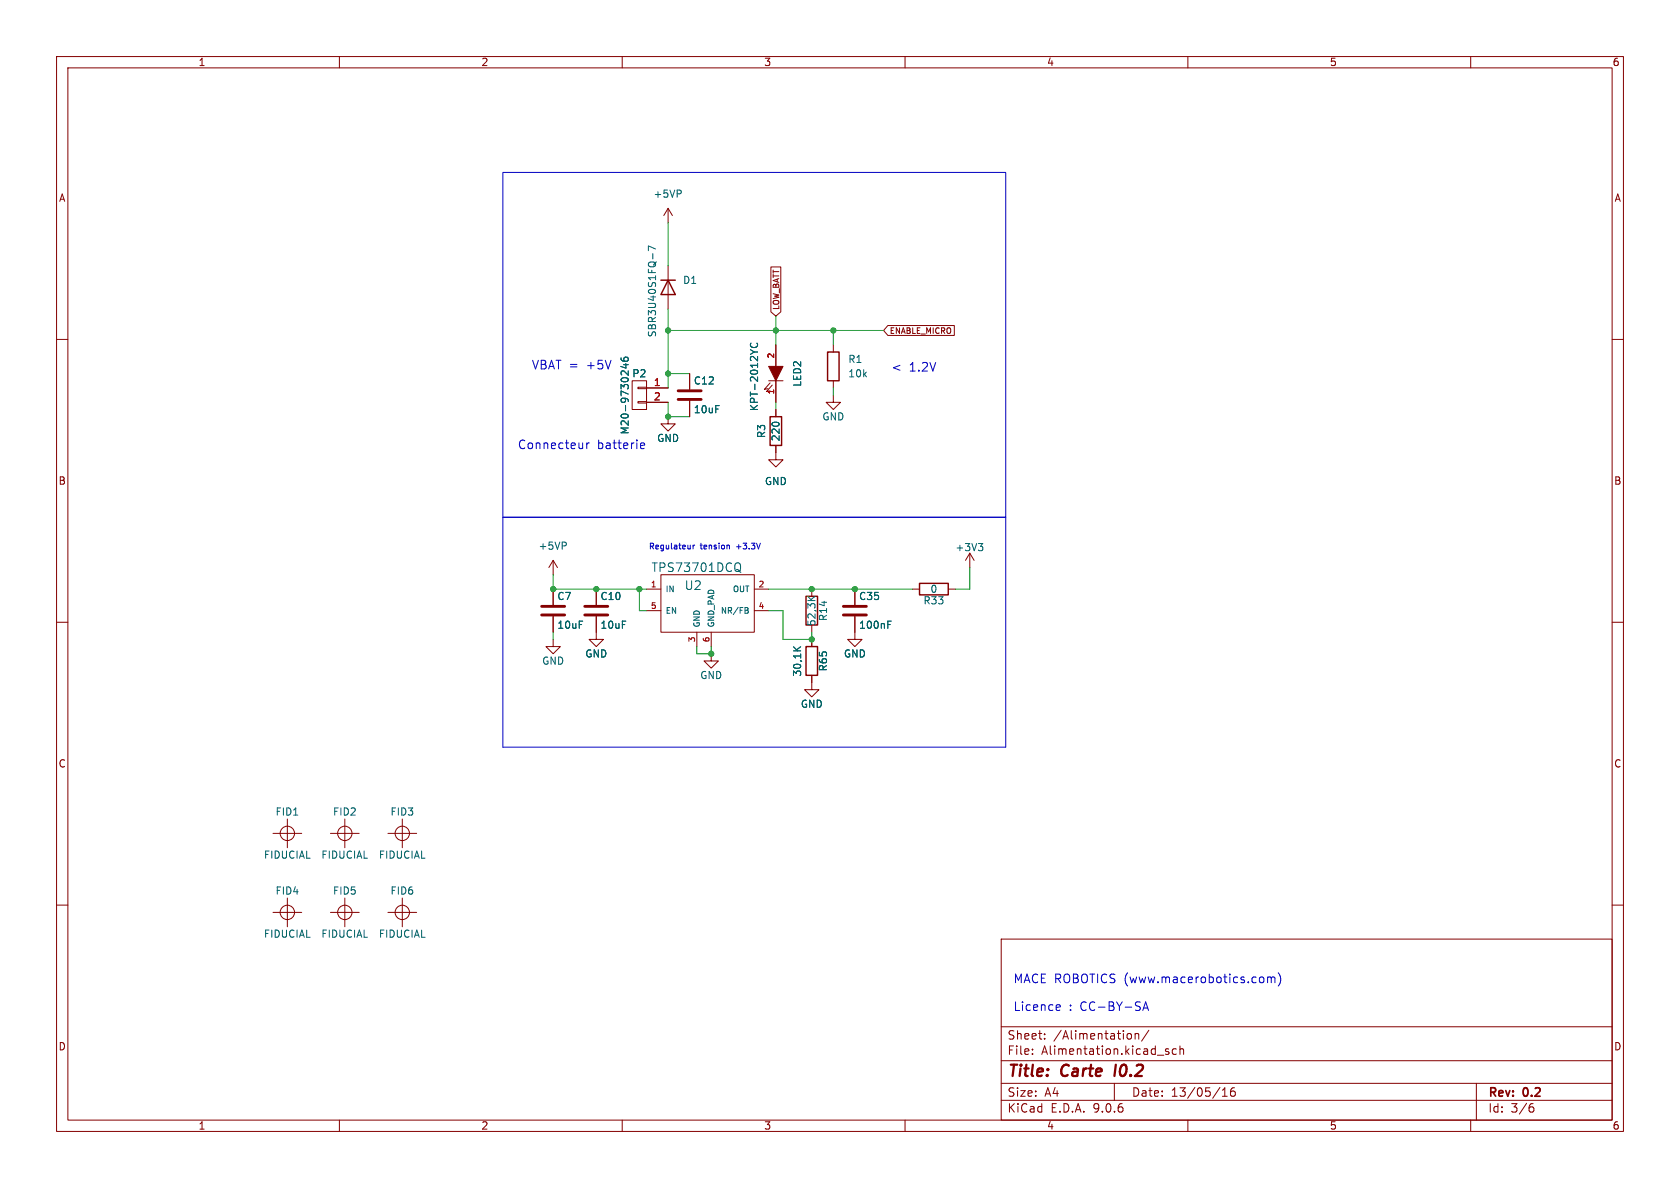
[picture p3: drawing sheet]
<svg xmlns="http://www.w3.org/2000/svg" width="297mm" height="210mm" viewBox="0 0 297 210" stroke-linecap="round" stroke-linejoin="round" font-family="sans-serif">
<g fill="none" stroke="#840000" stroke-width=".18">
<path d="M10 10h277v190h-277zM12 12h273v186h-273zM60 10v2M110 10v2M160 10v2M210 10v2M260 10v2M118.1 36.8v2.6M118.1 36.8l-.8 1.3M118.1 36.8l.8 1.3M118.1 47v7.6M136.3 47.2h1.7v7.9l-.8 .8-.9-.8z"/>
<path d="M157 57.5h11.7v1.8h-11.7l-.8-.9zM10 60h2M111.8 67.3h2.5v5.1h-2.5zM112.8 68.5h1.5v.2h-1.5zM112.8 71h1.5v.2h-1.5zM114.3 68.6h3.8M114.3 71.1h3.8M118.1 73.7v1.2h1.3l-1.3 1.3-1.3-1.3h1.3M121.9 66v2.8M121.9 70.9v2.8M135.9 67.3h2.5M136.1 67.7l-1 1.1 .7-.1"/>
<path d="M136.5 68.1l-1 1.1 .6-.1M137.2 78.7v2.6h1.2l-1.2 1.3-1.3-1.3h1.3M137.2 61v3.8M137.2 67.3v3.8M137.2 72.4v1.3M147.3 69.9v1.2h1.3l-1.3 1.3-1.3-1.3h1.3M147.3 61v1.2M147.3 67.3v1.3M285 60h2M97.8 99.1v2.5M97.8 99.1l-.8 1.2M97.8 99.1l.8 1.2"/>
<path d="M171.4 97.8l-.7 1.3M171.4 97.8l.8 1.3M171.4 97.8v2.5M10 110h2M97.8 113v1.3h1.3l-1.3 1.3-1.3-1.3h1.3M97.8 104.1v2.8M97.8 109v2.8M105.4 109v4h1.3l-1.3 1.3-1.3-1.3h1.3M105.4 104.1v2.8M114.3 104.1h2.5M114.3 108h2.5M116.8 101.6h16.5v10.2h-16.5z"/>
<path d="M123.2 111.8v2.5M125.7 115.6v1.2h1.3l-1.3 1.3-1.2-1.3h1.2M125.7 111.8v2.5M133.3 104.1h2.6M133.3 108h2.6M143.5 119.4v2.5h1.3l-1.3 1.3-1.3-1.3h1.3M143.5 104.1v1.3M143.5 110.5v1.3M143.5 113v1.3M151.1 109v4h1.3l-1.3 1.3-1.2-1.3h1.2M151.1 104.1v2.8M161.3 104.1h1.3"/>
<path d="M167.6 104.1h1.3M285 110h2M48.3 147.3h5M50.8 144.8v5.1M50.8 158.8v5M58.4 147.3h5.1M61 144.8v5.1M61 158.8v5M68.6 147.3h5.1M71.1 144.8v5.1M71.1 158.8v5M10 160h2"/>
<path d="M48.3 161.3h5M58.4 161.3h5.1M68.6 161.3h5.1M177 166h108v32h-108zM285 160h2M60 198v2M110 198v2M160 198v2M177 194.5h108M177 191.5h108M177 187.5h108M177 181.5h108"/>
<path d="M182.5 186.3v.1M182.5 185.5v.1M184.7 183.6v.1M184.7 182.8v.1M197 191.5v3M199.5 182.7l.4 .1 .1 .2v.6l-.5 .1M200.7 182.8l.2-.1 .3 .1 .1 .9M200.7 182.7v1M203.1 182.1l-1.3 2M206 185.7l.7 .4-.2 .3-.5-.1M206.6 185.5l-.4-.1-.2 .2M208 185.5l-.5-.1-.3 .3v.4l.2 .2h.6"/>
<path d="M208.6 185.5l.2-.1 .4 .1v.9M208.6 184.9v1.5M210 198v2M216.1 193.8h.9M216.1 192.7l.4-.4v1.5M218.2 192.3a.59 .59 0 0 0-.7 .6v.6l.2 .2 .4 .1 .2-.1 .1-.5-.2-.3h-.4l-.3 .3M260 198v2M261 191.5v6.5M270.6 195.7h.4l.2 .3-.1 .5-.5 .1M271 195.1l-.4 .1"/>
<circle cx="50.8" cy="147.3" r="1.27"/>
<circle cx="61" cy="147.3" r="1.27"/>
<circle cx="71.1" cy="147.3" r="1.27"/>
<circle cx="50.8" cy="161.3" r="1.27"/>
<circle cx="61" cy="161.3" r="1.27"/>
<circle cx="71.1" cy="161.3" r="1.27"/>
</g>
<path d="M197.3 188.2l-.3 2" fill="none" stroke="#840000" stroke-width=".4"/>
<path d="M116.8 49.5h2.6M118.1 49.5l1.3 2.6h-2.6zM136.1 73.7h2.1v5h-2.1zM146.3 62.2h2v5.1h-2zM142.5 114.3h2v5.1h-2zM142.5 105.4h2v5.1h-2zM162.6 103.1h5v2.1h-5z" fill="none" stroke="#840000" stroke-width=".25"/>
<g fill="none" stroke="#006464" stroke-width=".18">
<path d="M120.3 33.7l.1 .1-.1 .4M115.4 44.8v1M115.9 44l-1.3-.5v.8M109.8 63.3l.1 .3a.86 .86 0 0 0 1.2 0l-.2-.4-.4-.1-.2 .3v.2l.2 .3M110.2 64.5h.9M110.6 64.3v.8l-.9-.3M132.7 61.8l.6 .4M132.8 60.7a.6 .6 0 0 0 .4 .8 .6 .6 0 0 0 .7-.6l-.1-.2M100 95.9l.1 .2-.1 .3M130.3 99.5a.51 .51 0 0 1 .6 .5v.5a.51 .51 0 0 1-.6 .5M173 96.1h.7l-.4 .5M173.5 96.6l.2 .2v.3l-.2 .3"/>
<path d="M130.5 100.7l.5 .5M131.7 107.4l.5 .1v.2l-.1 .2M131.7 107.9h.4M132.1 107.9l.2 .2-.1 .2-.5 .1M140.3 114.3l.7 .8M141.5 114.3l-.7 .6M142.8 105.4l.7 .8M144.1 105.4l-.7 .6M157 110.4h.4M157 109.8h.6"/>
</g>
<path d="M119.9 69.1h4.1M119.9 70.6h4.1M95.8 107.2h4M95.8 108.7h4M103.4 107.2h4M103.4 108.7h4M149.1 107.2h4.1M149.1 108.7h4.1" fill="none" stroke="#840000" stroke-width=".51"/>
<path d="M135.9 64.8h2.5l-1.2 2.5z" fill="#840000" stroke="#840000" stroke-width=".18"/>
<g fill="none" stroke="#0000c2" stroke-width=".18">
<path d="M88.9 30.5h88.9v60.9h-88.9zM103.7 78.3v1M104.2 78.3l-.3 .1-.2 .2M113.2 78.5l.3-.2h.2l.3 .2v.2l-.8 .1M113.2 79.1l.3 .2 .4-.1M88.9 91.4h88.9v40.7h-88.9zM122 96.4v.6M122 96.9v.1M122.5 96.4v.6M122.8 96.4l-.3 .2M128.7 96.4l.3 .1v.5M186.9 177.6l.5 .1v.3l-.7 .1"/>
<path d="M187.4 178.6h-.5M202 178.6l.5-1.5 .5 1.5M202.2 178.2h.7M223.1 172.7l.3 .3v.4l-.3 .3M224.1 172.8l.4-.1 .2 .2M224.1 172.7v1M224.7 172.9l.3-.2 .3 .1 .1 .9M224.7 172.9v.8M226 172a1.75 1.75 0 0 1 0 2.3"/>
</g>
<g fill="none" stroke="#009600" stroke-width=".18">
<path d="M118.1 39.4v7.6M118.1 54.6v14M118.1 58.4h38.1M137.2 55.9v5.1M147.3 58.4v2.6M118.1 71.1v2.6h3.8M118.1 66h3.8M137.2 71.1v1.3M147.3 68.6v1.3M97.8 101.6v2.5h16.5M97.8 111.8v1.2M113 104.1v3.9h1.3"/>
<path d="M123.2 114.3v1.3h2.5v-1.3M135.9 104.1h25.4M135.9 108h2.5v5h5.1v-1.2M171.4 100.3v3.8h-2.5"/>
</g>
<g fill="#009600" stroke="#009600" stroke-width=".18">
<circle cx="118.1" cy="58.4" r=".46"/>
<circle cx="147.3" cy="58.4" r=".46"/>
<circle cx="137.2" cy="58.4" r=".46"/>
<circle cx="151.1" cy="104.1" r=".46"/>
<circle cx="118.1" cy="73.7" r=".46"/>
<circle cx="118.1" cy="66" r=".46"/>
<circle cx="113" cy="104.1" r=".46"/>
<circle cx="105.4" cy="104.1" r=".46"/>
<circle cx="97.8" cy="104.1" r=".46"/>
<circle cx="143.5" cy="104.1" r=".46"/>
<circle cx="143.5" cy="113" r=".46"/>
<circle cx="125.7" cy="115.6" r=".46"/>
</g>
<g font-size="2.8" fill="#840000">
<text x="178" y="190.9">Title:</text>
<text x="187.7" y="190.9">Carte</text>
<text x="197.9" y="190.9">I0.2</text>
</g>
<g font-size="2.1" fill="#0000c2">
<text x="93.9" y="65.5">VBAT =</text>
<text x="103.8" y="65.5">+5V</text>
<text x="157.5" y="65.8">&lt;</text>
<text x="160.7" y="65.8">1.2V</text>
<text x="91.4" y="79.5">Connecteur</text>
<text x="105.5" y="79.5">batterie</text>
<text x="179.1" y="173.9">MACE ROBOTICS (www.macerobotics.com)</text>
<text x="179.1" y="178.8">Licence</text>
<text x="188.9" y="178.8">: CC-BY-SA</text>
</g>
<g font-size="2.1" fill="#006464">
<text x="115.1" y="101.3">TPS73701DCQ</text>
<text x="121" y="104.5">U2</text>
</g>
<g font-size="2.1" fill="#840000">
<text x="178" y="184">Sheet:</text>
<text x="186.2" y="184">/Alimentation/</text>
<text x="178" y="186.7">File:</text>
<text x="184.1" y="186.7">Alimentation.kicad_sch</text>
<text x="178" y="196.9">KiCad</text>
<text x="178" y="194.1">Size:</text>
<text x="184.7" y="194.1">A4</text>
<text x="185.7" y="196.9">E.D.A.</text>
<text x="193.3" y="196.9">9.0.6</text>
<text x="200" y="194.1">Date:</text>
<text x="207" y="194.1">13/05/16</text>
<text x="263" y="194.3">Rev:</text>
<text x="263" y="196.9">Id:</text>
<text x="267.1" y="196.9">3/6</text>
<text x="269.4" y="194.3">0.2</text>
</g>
<g font-size="1.8" fill="#840000">
<text x="35" y="11.9">1</text>
<text x="85" y="11.9">2</text>
<text x="135" y="11.9">3</text>
<text x="185" y="11.9">4</text>
<text x="235" y="11.9">5</text>
<text x="285" y="11.9">6</text>
<text x="10.3" y="35.9">A</text>
<text x="285.3" y="35.9">A</text>
<text x="10.3" y="85.9">B</text>
<text x="285.3" y="85.9">B</text>
<text x="10.3" y="135.9">C</text>
<text x="285.3" y="135.9">C</text>
<text x="10.3" y="185.9">D</text>
<text x="285.3" y="185.9">D</text>
<text x="35" y="199.9">1</text>
<text x="85" y="199.9">2</text>
<text x="135" y="199.9">3</text>
<text x="185" y="199.9">4</text>
<text x="235" y="199.9">5</text>
<text x="285" y="199.9">6</text>
</g>
<g font-size="1.8" fill="#006464">
<text x="115.4" y="35.2">+5VP</text>
<text x="120.7" y="50.4">D1</text>
<text x="116.2" y="59.7" transform="rotate(-90 116.2 59.7)">SBR3U40S1FQ-7</text>
<text x="149.9" y="64.4">R1</text>
<text x="111.7" y="66.9">P2</text>
<text x="122.6" y="68.2">C12</text>
<text x="141.8" y="68.5" transform="rotate(-90 141.8 68.5)">LED2</text>
<text x="149.9" y="66.9">10k</text>
<text x="111.4" y="76.9" transform="rotate(-90 111.4 76.9)">M20-9730246</text>
<text x="122.6" y="73.3">10uF</text>
<text x="134.2" y="72.8" transform="rotate(-90 134.2 72.8)">KPT-2012YC</text>
<text x="135.5" y="77.5" transform="rotate(-90 135.5 77.5)">R3</text>
<text x="145.3" y="74.5">GND</text>
<text x="116.1" y="78.3">GND</text>
<text x="138" y="78.1" transform="rotate(-90 138 78.1)">220</text>
<text x="135.1" y="86">GND</text>
<text x="95.1" y="97.4">+5VP</text>
<text x="168.8" y="97.6">+3V3</text>
<text x="98.4" y="106.3">C7</text>
<text x="106.1" y="106.3">C10</text>
<text x="151.8" y="106.3">C35</text>
<text x="163.2" y="107">R33</text>
<text x="164.4" y="105">0</text>
<text x="98.4" y="111.4">10uF</text>
<text x="106.1" y="111.4">10uF</text>
<text x="144.4" y="110.8" transform="rotate(-90 144.4 110.8)">52,3K</text>
<text x="146.4" y="109.9" transform="rotate(-90 146.4 109.9)">R14</text>
<text x="151.8" y="111.4">100nF</text>
<text x="95.8" y="117.7">GND</text>
<text x="103.4" y="116.4">GND</text>
<text x="141.8" y="119.7" transform="rotate(-90 141.8 119.7)">30,1K</text>
<text x="146.4" y="118.8" transform="rotate(-90 146.4 118.8)">R65</text>
<text x="149.1" y="116.4">GND</text>
<text x="123.7" y="120.2">GND</text>
<text x="141.5" y="125.3">GND</text>
<text x="48.6" y="144.4">FID1</text>
<text x="58.8" y="144.4">FID2</text>
<text x="68.9" y="144.4">FID3</text>
<text x="46.6" y="152">FIDUCIAL</text>
<text x="56.7" y="152">FIDUCIAL</text>
<text x="66.9" y="152">FIDUCIAL</text>
<text x="48.6" y="158.3">FID4</text>
<text x="58.8" y="158.3">FID5</text>
<text x="68.9" y="158.3">FID6</text>
<text x="46.6" y="166">FIDUCIAL</text>
<text x="56.7" y="166">FIDUCIAL</text>
<text x="66.9" y="166">FIDUCIAL</text>
</g>
<g font-size="1.8" fill="#a90000">
<text x="115.5" y="68.3">1</text>
<text x="115.5" y="70.9">2</text>
</g>
<g font-size="1.4" fill="#840000">
<text x="138" y="54.9" transform="rotate(-90 138 54.9)">LOW_BATT</text>
<text x="157.2" y="59.2">ENABLE_MICRO</text>
</g>
<g font-size="1.4" fill="#a90000">
<text x="136.9" y="63.5" transform="rotate(-90 136.9 63.5)">2</text>
<text x="136.9" y="69.8" transform="rotate(-90 136.9 69.8)">1</text>
<text x="115" y="103.9">1</text>
<text x="115" y="107.7">5</text>
<text x="134" y="103.9">2</text>
<text x="134" y="107.7">4</text>
<text x="122.9" y="113.6" transform="rotate(-90 122.9 113.6)">3</text>
<text x="125.5" y="113.6" transform="rotate(-90 125.5 113.6)">6</text>
</g>
<g font-size="1.4" fill="#0000c2">
<text x="114.6" y="97.2">Regulateur</text>
<text x="123.8" y="97.2">tension</text>
<text x="130.3" y="97.2">+3.3V</text>
</g>
<g font-size="1.4" fill="#006464">
<text x="117.6" y="104.9">IN</text>
<text x="129.4" y="104.9">OUT</text>
<text x="117.6" y="108.7">EN</text>
<text x="123.9" y="111" transform="rotate(-90 123.9 111)">GND</text>
<text x="126.5" y="111" transform="rotate(-90 126.5 111)">GND_PAD</text>
<text x="127.3" y="108.7">NR/FB</text>
</g>
</svg>
